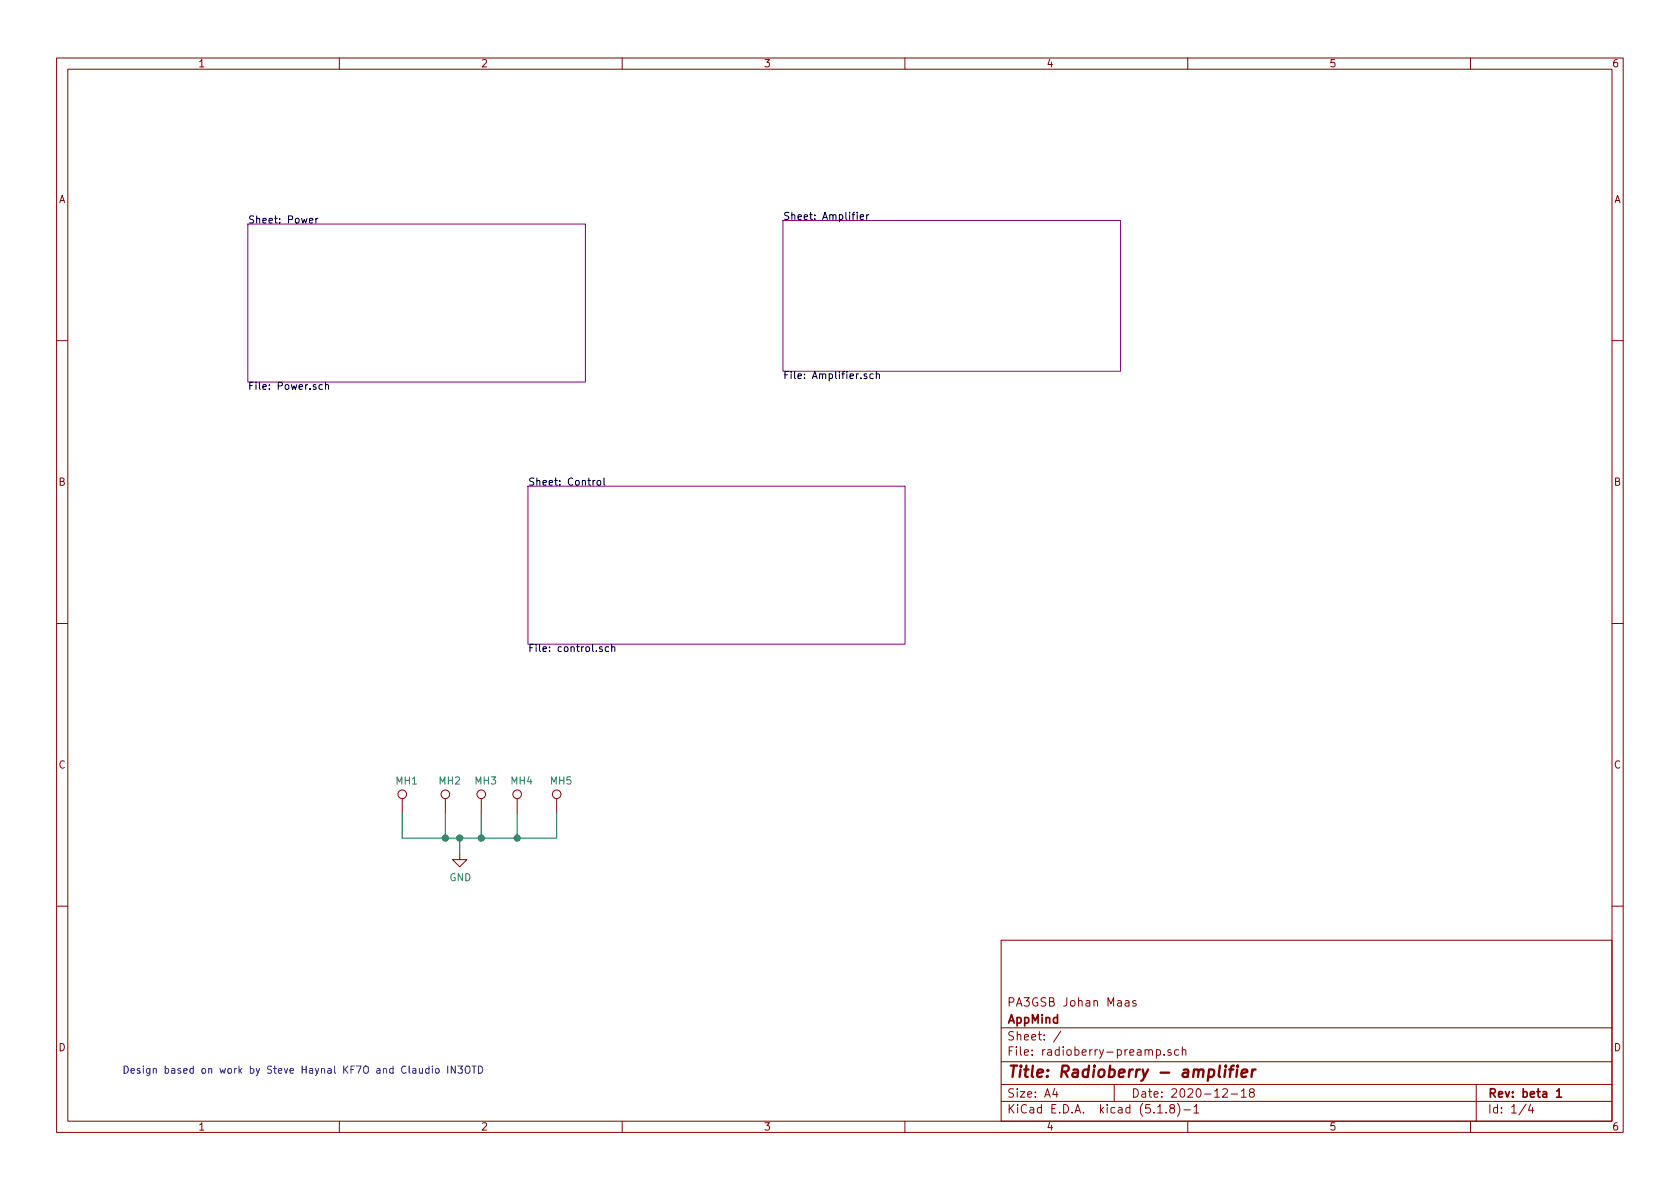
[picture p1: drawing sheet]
<svg xmlns="http://www.w3.org/2000/svg" width="297mm" height="210mm" viewBox="0 0 297 210" stroke-linecap="round" stroke-linejoin="round" font-family="sans-serif">
<g fill="none" stroke="#840000" stroke-width=".18">
<path d="M10 10.3h277v189.9h-277zM12 12.2h273v186.1h-273zM60 10.3v1.9M110 10.3v1.9M160 10.3v1.9M210 10.3v1.9M260 10.3v1.9M10 60.2h2M285 60.2h2M10 110.3h2M285 110.3h2M71.1 141.2v2.6"/>
<path d="M78.7 141.2v2.6M81.3 150.7v1.3h1.2l-1.2 1.3-1.3-1.3h1.3M85.1 141.2v2.6M91.4 141.2v2.6M98.4 141.2v2.6M10 160.2h2M177 166.3h108v32h-108zM199 177h.5l.1 .9M199.6 177.3l-.5 .1a.29 .29 0 0 0-.2 .2 .29 .29 0 0 0 .2 .3l.5-.1M200.8 177a.37 .37 0 0 0-.5 .1v.3l.5 .1 .1 .1-.2 .3-.4-.1M285 160.2h2M60 198.3v1.9"/>
<path d="M110 198.3v1.9M160 198.3v1.9M177 194.8h108M177 191.8h108M177 187.8h108M177 181.8h108M186.5 192.5l-.4 1h1M186.8 193v1M187.6 182.3l-1.3 2M197 191.8v3M204.5 185.7l.4-.1 .3 .3-.1 .6h-.6M204.5 185.6v1.5"/>
<path d="M204.7 196.8h.8M205.8 186.5v.1M206.2 196.7v.1M207 185.7l-.3-.1-.2 .2 .1 .2 .4 .2v.3h-.5M207.1 196l-.3-.3 .2-.3a.48 .48 0 0 1 .6 .1l-.1 .4a.52 .52 0 0 0-.6 .2 .52 .52 0 0 0 .1 .6l.4 .1 .2-.1 .1-.4-.3-.3M208.2 195.1a1.71 1.71 0 0 1 0 2.3M208.4 185.7l-.4-.1-.3 .3v.6l.3 .1 .4-.1M209 185.7l.2-.1 .4 .1 .1 .9M209 185.1v1.5M209.3 196.3h1.2M210 198.3v1.9M211.1 195.8l.4-.5v1.5"/>
<path d="M211.1 196.8h.9M216.2 192.7l.2-.2h.4l.2 .5-.9 1h.9M217.7 193.5h1.1M219.5 193l.4-.5v1.5M219.5 194h.8M221.2 193.2l-.3-.3 .1-.2 .2-.2 .4 .1 .2 .2-.1 .2-.6 .2a.48 .48 0 0 0-.1 .7l.2 .1 .5-.1a.48 .48 0 0 0-.1-.7h-.1M260 198.3v1.9M261 191.8v6.5M269.8 195.2l-1.2 2M270.6 195.2l-.3 1.1h.9M271 195.8v1"/>
<circle cx="71.1" cy="140.5" r=".76"/>
<circle cx="78.7" cy="140.5" r=".76"/>
<circle cx="85.1" cy="140.5" r=".76"/>
<circle cx="91.4" cy="140.5" r=".76"/>
<circle cx="98.4" cy="140.5" r=".76"/>
</g>
<path d="M275.2 193l.5-.5v1.5M275.2 194h.9" fill="none" stroke="#840000" stroke-width=".3"/>
<path d="M215.7 188.4l-.2 1.8 .2 .2M216.7 189.1l-.2 1.3M216.7 188.4v.2M217.3 189.1h.8M218.2 188.4l-.4 .1-.1 .2-.3 1.7M218.7 189.1l-.1 1.3M218.8 188.4v.2M219.5 189.8l1-.2v-.4l-.6-.1-.3 .3v.9l.1 .1 .6-.1M221.4 189.1l-.1 1.3M222 189.1a.54 .54 0 0 0-.6 .4" fill="none" stroke="#840000" stroke-width=".41"/>
<path d="M43.8 39.6h59.7v28h-59.7zM138.4 39h59.7v26.7h-59.7zM93.3 86h66.7v27.9h-66.7z" fill="none" stroke="#840084" stroke-width=".18"/>
<g fill="none" stroke="#000" stroke-width=".18">
<path d="M54.7 39l.6-.1-.1-.2-.3-.1-.2 .2 .1 .6h.4M55.9 38.6v.8M56.2 38.6l-.3 .2M151.6 37.5v.2M151.6 38v.8M152.1 38.4l.6-.1v-.3h-.4l-.2 .1 .1 .7h.5M153.2 38v.8M153.6 38l-.4 .2M57 68.1l-.4-.1-.2 .2 .1 .6h.5M57.6 68.1l.1-.1 .3 .1 .1 .8M57.6 67.6v1.3M153.2 66.2l-.2-.1-.2 .2v.2l.4 .1v.3h-.4"/>
<path d="M154.4 66.2l-.4-.1-.2 .2 .1 .6h.5M154.9 66.2l.2-.1 .3 .1 .1 .7M154.9 65.7v1.2M105.2 85h-.2l-.1 .2M105.6 85.1l.2-.1h.3l.1 .2-.1 .5-.3 .1-.2-.1zM106.8 84.5v1.1l.2 .2M106.5 114.4h-.3l-.2 .1v.2l.5 .2v.3h-.5M107.6 114.4h-.3l-.3 .2 .1 .6h.5M108.2 114.5l.2-.1h.3v.8M108.2 113.9v1.3"/>
</g>
<path d="M71.1 143.8v4.4h27.3v-4.4M78.7 143.8v4.4M81.3 148.2v2.5M85.1 143.8v4.4M91.4 143.8v4.4" fill="none" stroke="#008400" stroke-width=".18"/>
<path d="M75.8 189l-.3-.1-.3 .3 .2 .5h.4M75.8 188.5v1.3M76.5 188.5v.1M76.5 188.9v.9M77 189.1l.2-.2 .4 .2v.5l-.1 .1-.3 .1-.2-.1zM79.2 188.5v1.3M80.5 188.5v1.3l-.7-1.3v1.3M81 188.5h.8l-.4 .5 .3 .1v.6l-.2 .1-.5-.1M82.3 188.7l.2-.2a.47 .47 0 0 1 .6 .4l-.1 .7-.2 .2-.4-.1a1 1 0 0 1-.1-1zM83.5 188.5h.7M83.8 188.5v1.3M84.6 188.5a.64 .64 0 0 1 .7 .6 .64 .64 0 0 1-.7 .7z" fill="none" stroke="#0000c2" stroke-width=".18"/>
<g fill="#008400" stroke="#008400" stroke-width=".25">
<circle cx="81.3" cy="148.2" r=".51"/>
<circle cx="78.7" cy="148.2" r=".51"/>
<circle cx="91.4" cy="148.2" r=".51"/>
<circle cx="85.1" cy="148.2" r=".51"/>
</g>
<text font-size="2.8" fill="#840000" x="178" y="190.5">Title: Radioberry - amplifier</text>
<g font-size="2.1" fill="#840000">
<text x="178" y="178">PA3GSB Johan Maas</text>
<text x="178" y="184">Sheet: /</text>
<text x="178" y="181">AppMind</text>
<text x="178" y="186.7">File: radioberry-preamp.sch</text>
<text x="178" y="196.9">KiCad E.D.A. kicad (5.1.8)-1</text>
<text x="178" y="194.1">Size: A4</text>
<text x="200" y="194.1">Date: 2020-12-18</text>
<text x="263" y="194.1">Rev: beta 1</text>
<text x="263" y="196.9">Id: 1/4</text>
</g>
<g font-size="1.8" fill="#840000">
<text x="35" y="11.9">1</text>
<text x="85" y="11.9">2</text>
<text x="135" y="11.9">3</text>
<text x="185" y="11.9">4</text>
<text x="235" y="11.9">5</text>
<text x="285" y="11.9">6</text>
<text x="10.4" y="35.9">A</text>
<text x="285.4" y="35.9">A</text>
<text x="10.4" y="85.9">B</text>
<text x="285.4" y="85.9">B</text>
<text x="10.4" y="135.9">C</text>
<text x="285.4" y="135.9">C</text>
<text x="10.4" y="185.9">D</text>
<text x="285.4" y="185.9">D</text>
<text x="35" y="199.9">1</text>
<text x="85" y="199.9">2</text>
<text x="135" y="199.9">3</text>
<text x="185" y="199.9">4</text>
<text x="235" y="199.9">5</text>
<text x="285" y="199.9">6</text>
</g>
<g font-size="1.8">
<text x="43.8" y="39.5">Sheet: Power</text>
<text x="138.4" y="38.9">Sheet: Amplifier</text>
<text x="43.8" y="68.9">File: Power.sch</text>
<text x="138.4" y="67">File: Amplifier.sch</text>
<text x="93.3" y="85.9">Sheet: Control</text>
<text x="93.3" y="115.3">File: control.sch</text>
</g>
<g font-size="1.8" fill="#008484">
<text x="70.1" y="138.7">MH1</text>
<text x="77.7" y="138.7">MH2</text>
<text x="84" y="138.7">MH3</text>
<text x="90.4" y="138.7">MH4</text>
<text x="97.4" y="138.7">MH5</text>
<text x="79.5" y="155.8">GND</text>
</g>
<text font-size="1.8" fill="#0000c2" x="21.6" y="189.9">Design based on work by Steve Haynal KF7O and Claudio IN3OTD</text>
</svg>
